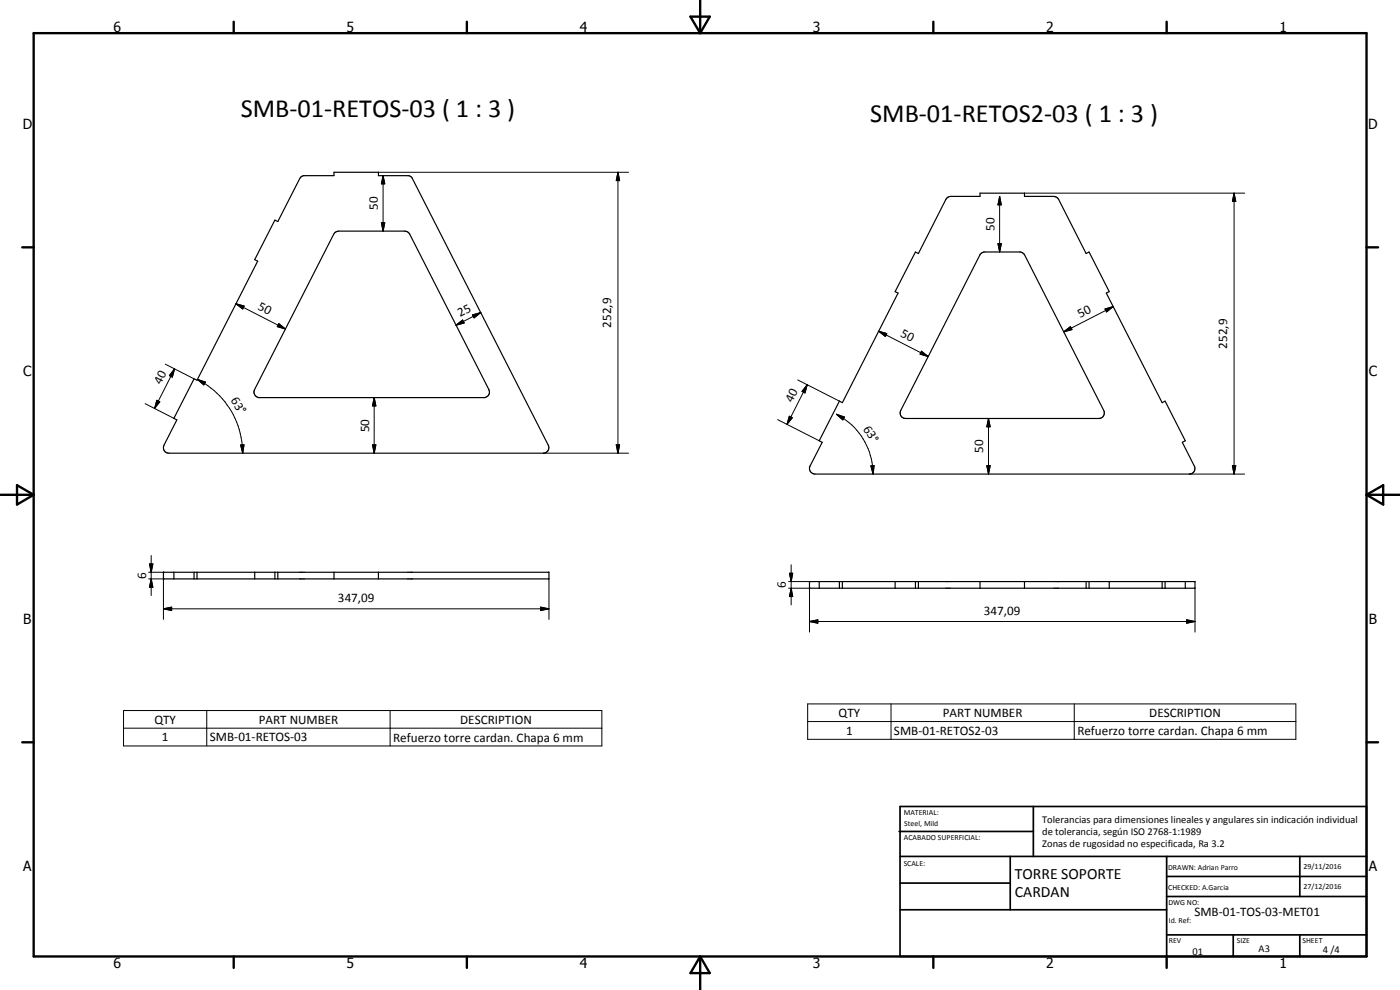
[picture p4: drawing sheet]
<svg xmlns="http://www.w3.org/2000/svg" width="420mm" height="297mm" viewBox="0 0 420 297" stroke-linecap="round" stroke-linejoin="round" font-family="sans-serif">
<g fill="none" stroke="#000" stroke-width=".35">
<path d="M90.3 53.1l.8-.4h9.1v-1h13.4v1h9l.8 .4 41.1 80.5a1.67 1.67 0 0 1-1.4 2.4h-112.4a1.65 1.65 0 0 1-1.5-2.4l3.9-7.6-.9-.5 6-11.8 .9 .4 18.2-35.7-.9-.5 6.1-11.9 .9 .5zM284 59.6l.5-.4 .8-.3h8.8v-.9h13.4v.9h8.8l1.2 .7 8.5 16.5 .8-.5 6.1 11.9-.9 .4 16.8 32.9 .9-.4 6 11.8-.9 .5 3.6 7.1a1.63 1.63 0 0 1-1.5 2.4h-112.3a1.69 1.69 0 0 1-1.5-2.4l3.6-7.1-.8-.5 6-11.8 .9 .4 16.7-32.9-.9-.4 6.1-11.9 .9 .5zM100.5 69.8l1.2-.5h19.7l1.2 .5 24.1 47.1a1.71 1.71 0 0 1-1.2 2.4h-67.9a1.71 1.71 0 0 1-1.2-2.4zM294.2 76.2l1-.6h11.1l1 .6 23.9 46.9a1.67 1.67 0 0 1-1.4 2.5h-58a1.63 1.63 0 0 1-1.5-2.5zM49.1 171.7h115.6v2h-115.6zM52.2 171.7v2M58.2 171.7v2M59.1 171.7v2M76.4 171.7v2M82.5 171.7v2M83.4 171.7v2M100.2 171.7v2"/>
<path d="M113.6 171.7v2M242.9 174.5h115.7v2h-115.7zM245.9 174.5v2M251.9 174.5v2M252.8 174.5v2M268.6 174.5v2M274.7 174.5v2M275.6 174.5v2M294.1 174.5v2M307.5 174.5v2M326 174.5v2M326.8 174.5v2"/>
<path d="M332.9 174.5v2M348.8 174.5v2M349.7 174.5v2M355.7 174.5v2"/>
</g>
<g fill="#000">
<circle cx="49.1" cy="171.7" r=".18"/>
<circle cx="49.1" cy="173.7" r=".18"/>
<circle cx="242.9" cy="174.5" r=".18"/>
<circle cx="242.9" cy="176.5" r=".18"/>
</g>
<g fill="none" stroke="#000" stroke-width=".71">
<path d="M10.1 9.9h400v277.1h-400zM70.1 6.5v3.4M140.1 6.5v3.4M207.2 5h5.8l-2.9 4.9zM210.1 0v9.9M280.1 6.5v3.4M350.1 6.5v3.4M6.7 74.2h3.4M410.1 74.2h3.5M.1 148.5h10M5.1 145.6l5 2.9-5 2.9zM410.1 148.5h10"/>
<path d="M410.1 148.5l5-2.9v5.8zM6.7 222.7h3.4M410.1 222.7h3.5M70.1 287v3.4M140.1 287v3.4M210.1 287v10M210.1 287l2.9 5h-5.8zM280.1 287v3.4M350.1 287v3.4"/>
</g>
<g fill="none" stroke="#000" stroke-width=".51">
<path d="M269.8 249.5h40.3M270.1 242h140v45h-140zM270.1 257h140M303.2 257v16M310.1 242v15M350.1 257v30M390.1 257v12M270.1 265h33.1M270.1 273h80M350.1 269h60M350.1 263h60M350.1 280.5h60"/>
<path d="M370.1 280.5v6.5M390.1 280.5v6.5"/>
</g>
<g fill="none" stroke="#000" stroke-width=".3">
<path d="M113.6 51.7h75M115 52.7l.5 2.5h-1zM115 52.7v16.6M185.5 51.7l.5 2.5h-1.1zM185.5 51.7v84.3M300 58.9l.5 2.6h-1zM300 58.9v16.7M307.5 58h66M370.4 58l.5 2.5h-1zM370.4 58v84.2M114.5 66.8h1l-.5 2.5zM299.5 73.1h1l-.5 2.5z"/>
<path d="M70.8 91.1l2.5 .7-.5 .9zM70.8 91.1l14.9 7.6M83.7 97.1l2 1.6-2.5-.7zM136.9 97.6l1.9-1.6 .5 .9zM141.8 94.5l2.5-.7-2 1.6zM144.3 93.8l-7.4 3.8M263.7 99.4l2.4 .7-.4 .9zM263.7 99.4l14.8 7.6M319.2 99.6l2.1-1.6 .4 .9zM331.6 92.7l2.5-.7-2 1.6zM334.1 92l-14.9 7.6M49.6 109.3l8.6 4.4"/>
<path d="M52.4 110.7l-.7 2.5-.9-.5zM52.4 110.7l-6 11.9M59.3 113.8l2.4 .8-.5 .9zM59.3 113.8a24.7 24.7 0 0 1 13.5 22.2M112.3 119.3l.5 2.5h-1zM112.3 119.3v16.7M239.4 114l12.5 6.4M242.3 115.4l-.7 2.5-.9-.5zM242.3 115.4l-6.1 11.9M276.6 105.4l1.9 1.6-2.4-.7zM43.5 121.1l8.7 4.4M47.1 120.1l.9 .5-1.6 2z"/>
<path d="M72.2 133.5h1l-.4 2.5zM111.8 133.5h1l-.5 2.5zM163.1 136h25.5M184.9 133.5h1.1l-.5 2.5zM233.4 125.9l12.5 6.3M236.9 124.9l.9 .4-1.6 2zM251 124.3l2.4 .8-.5 .9zM251 124.3a20.1 20.1 0 0 1 11 17.9M261.4 139.8l.9-.1-.3 2.5zM296.2 139.7h1l-.5 2.5zM296.7 125.6l.5 2.5h-1zM296.7 125.6v16.6"/>
<path d="M369.9 139.7h1l-.5 2.5zM356.9 142.2h16.6M44.6 173.7h4.5v12.1M44.6 171.7h4.5M44.9 169.2h1l-.5 2.5zM45.4 173.7l.5 2.5h-1zM45.4 166.7v12M164.7 173.7v12.1M236.7 176.5h6.2v13.2M236.7 174.5h6.2M236.9 172h1l-.5 2.5zM237.4 176.5l.5 2.5h-1z"/>
<path d="M237.4 169.5v12M358.6 176.5v13.2M49.1 182.7l2.4-.5v1zM49.1 182.7h115.6M162.2 182.2l2.5 .5-2.5 .5zM242.9 186.5l2.5-.5v1zM242.9 186.5h115.7M356.1 186l2.5 .5-2.5 .5zM37.1 213.2h143.5v10.6h-143.5zM37.1 218.5h143.5M62 213.2v10.6M117.1 213.2v10.6"/>
<path d="M242.4 211.2h146.5v10.6h-146.5zM242.4 216.5h146.5M267.4 211.2v10.6M322.4 211.2v10.6"/>
</g>
<g fill="#000">
<path d="M115 52.7l.5 2.5h-1zM185.5 51.7l.5 2.5h-1.1zM114.5 66.8h1l-.5 2.5zM299.5 73.1h1l-.5 2.5zM300 58.9l.5 2.6h-1zM370.4 58l.5 2.5h-1zM70.8 91.1l2.5 .7-.5 .9zM83.7 97.1l2 1.6-2.5-.7zM136.9 97.6l1.9-1.6 .5 .9zM141.8 94.5l2.5-.7-2 1.6zM319.2 99.6l2.1-1.6 .4 .9zM331.6 92.7l2.5-.7-2 1.6z"/>
<path d="M52.4 110.7l-.7 2.5-.9-.5zM59.3 113.8l2.4 .8-.5 .9zM242.3 115.4l-.7 2.5-.9-.5zM263.7 99.4l2.4 .7-.4 .9zM276.6 105.4l1.9 1.6-2.4-.7zM47.1 120.1l.9 .5-1.6 2zM72.2 133.5h1l-.4 2.5zM111.8 133.5h1l-.5 2.5zM112.3 119.3l.5 2.5h-1zM184.9 133.5h1.1l-.5 2.5zM236.9 124.9l.9 .4-1.6 2zM251 124.3l2.4 .8-.5 .9z"/>
<path d="M261.4 139.8l.9-.1-.3 2.5zM296.2 139.7h1l-.5 2.5zM296.7 125.6l.5 2.5h-1zM369.9 139.7h1l-.5 2.5zM44.9 169.2h1l-.5 2.5zM45.4 173.7l.5 2.5h-1zM236.9 172h1l-.5 2.5zM237.4 176.5l.5 2.5h-1zM49.1 182.7l2.4-.5v1zM162.2 182.2l2.5 .5-2.5 .5zM242.9 186.5l2.5-.5v1zM356.1 186l2.5 .5-2.5 .5z"/>
</g>
<g font-size="7.9">
<text x="72.3" y="35.1">SMB-01-RETOS-03 ( 1 : 3 )</text>
<text x="261.2" y="36.5">SMB-01-RETOS2-03 ( 1 : 3 )</text>
</g>
<g font-size="4.7">
<text x="304.6" y="263.8">TORRE SOPORTE</text>
<text x="304.6" y="269.2">CARDAN</text>
</g>
<g font-size="4.2">
<text x="34" y="9.6">6</text>
<text x="104" y="9.6">5</text>
<text x="174" y="9.6">4</text>
<text x="244" y="9.6">3</text>
<text x="314" y="9.6">2</text>
<text x="384" y="9.6">1</text>
<text x="6.8" y="38.7">D</text>
<text x="410.6" y="38.7">D</text>
<text x="7" y="112.9">C</text>
<text x="410.8" y="112.9">C</text>
<text x="7" y="187.1">B</text>
<text x="410.8" y="187.1">B</text>
<text x="7" y="261.4">A</text>
<text x="410.8" y="261.4">A</text>
<text x="34" y="290.4">6</text>
<text x="104" y="290.4">5</text>
<text x="174" y="290.4">4</text>
<text x="244" y="290.4">3</text>
<text x="314" y="290.4">2</text>
<text x="384" y="290.4">1</text>
</g>
<g font-size="3.9">
<text x="113.4" y="63" transform="rotate(-90 113.4 63)">50</text>
<text x="298.4" y="69.3" transform="rotate(-90 298.4 69.3)">50</text>
<text x="77.2" y="92.7" transform="rotate(27 77.2 92.7)">50</text>
<text x="138.1" y="95.2" transform="rotate(-27 138.1 95.2)">25</text>
<text x="324.2" y="95.3" transform="rotate(-27 324.2 95.3)">50</text>
<text x="183.4" y="98.3" transform="rotate(-90 183.4 98.3)">252,9</text>
<text x="270.1" y="100.9" transform="rotate(27 270.1 100.9)">50</text>
<text x="368.3" y="104.6" transform="rotate(-90 368.3 104.6)">252,9</text>
<text x="48.2" y="115.5" transform="rotate(-63 48.2 115.5)">40</text>
<text x="69.2" y="119.9" transform="rotate(58 69.2 119.9)">63°</text>
<text x="237.7" y="121" transform="rotate(-63 237.7 121)">40</text>
<text x="110.8" y="129.7" transform="rotate(-90 110.8 129.7)">50</text>
<text x="259" y="128.7" transform="rotate(58 259 128.7)">63°</text>
<text x="295.1" y="135.9" transform="rotate(-90 295.1 135.9)">50</text>
<text x="43.8" y="173.7" transform="rotate(-90 43.8 173.7)">6</text>
<text x="235.9" y="176.5" transform="rotate(-90 235.9 176.5)">6</text>
<text x="101.4" y="180.6">347,09</text>
<text x="295.3" y="184.4">347,09</text>
<text x="251.7" y="215.1">QTY</text>
<text x="282.9" y="215.1">PART NUMBER</text>
<text x="344.9" y="215.1">DESCRIPTION</text>
<text x="46.3" y="217.1">QTY</text>
<text x="77.7" y="217.1">PART NUMBER</text>
<text x="138.1" y="217.1">DESCRIPTION</text>
<text x="253.9" y="220.4">1</text>
<text x="268.3" y="220.4">SMB-01-RETOS2-03</text>
<text x="323.3" y="220.5">Refuerzo torre cardan. Chapa 6 mm</text>
<text x="48.6" y="222.4">1</text>
<text x="63" y="222.4">SMB-01-RETOS-03</text>
<text x="118" y="222.5">Refuerzo torre cardan. Chapa 6 mm</text>
<text x="358.5" y="275">SMB-01-TOS-03-MET01</text>
</g>
<g font-size="3.1">
<text x="312.7" y="246.8">Tolerancias para dimensiones lineales y angulares sin indicación individual</text>
<text x="312.7" y="250.4">de tolerancia, según ISO 2768-1:1989</text>
<text x="312.7" y="254">Zonas de rugosidad no especificada, Ra 3.2</text>
<text x="357.9" y="286.4">01</text>
<text x="377.7" y="285.6">A3</text>
<text x="397" y="285.9">4 /4</text>
</g>
<g font-size="2.4">
<text x="271.2" y="244.4">MATERIAL:</text>
<text x="271.3" y="252">ACABADO SUPERFICIAL:</text>
<text x="271.4" y="247.9">Steel, Mild</text>
<text x="271.2" y="259.7">SCALE:</text>
<text x="350.6" y="261">DRAWN: Adrian Parro</text>
<text x="391.2" y="260.6">29/11/2016</text>
<text x="350.6" y="267">CHECKED: A.Garcia</text>
<text x="391.2" y="266.7">27/12/2016</text>
<text x="350.6" y="271.4">DWG NO:</text>
<text x="350.8" y="276.9">Id. Ref:</text>
<text x="350.8" y="282.8">REV</text>
<text x="371.2" y="282.9">SIZE</text>
<text x="390.9" y="282.9">SHEET</text>
</g>
</svg>
